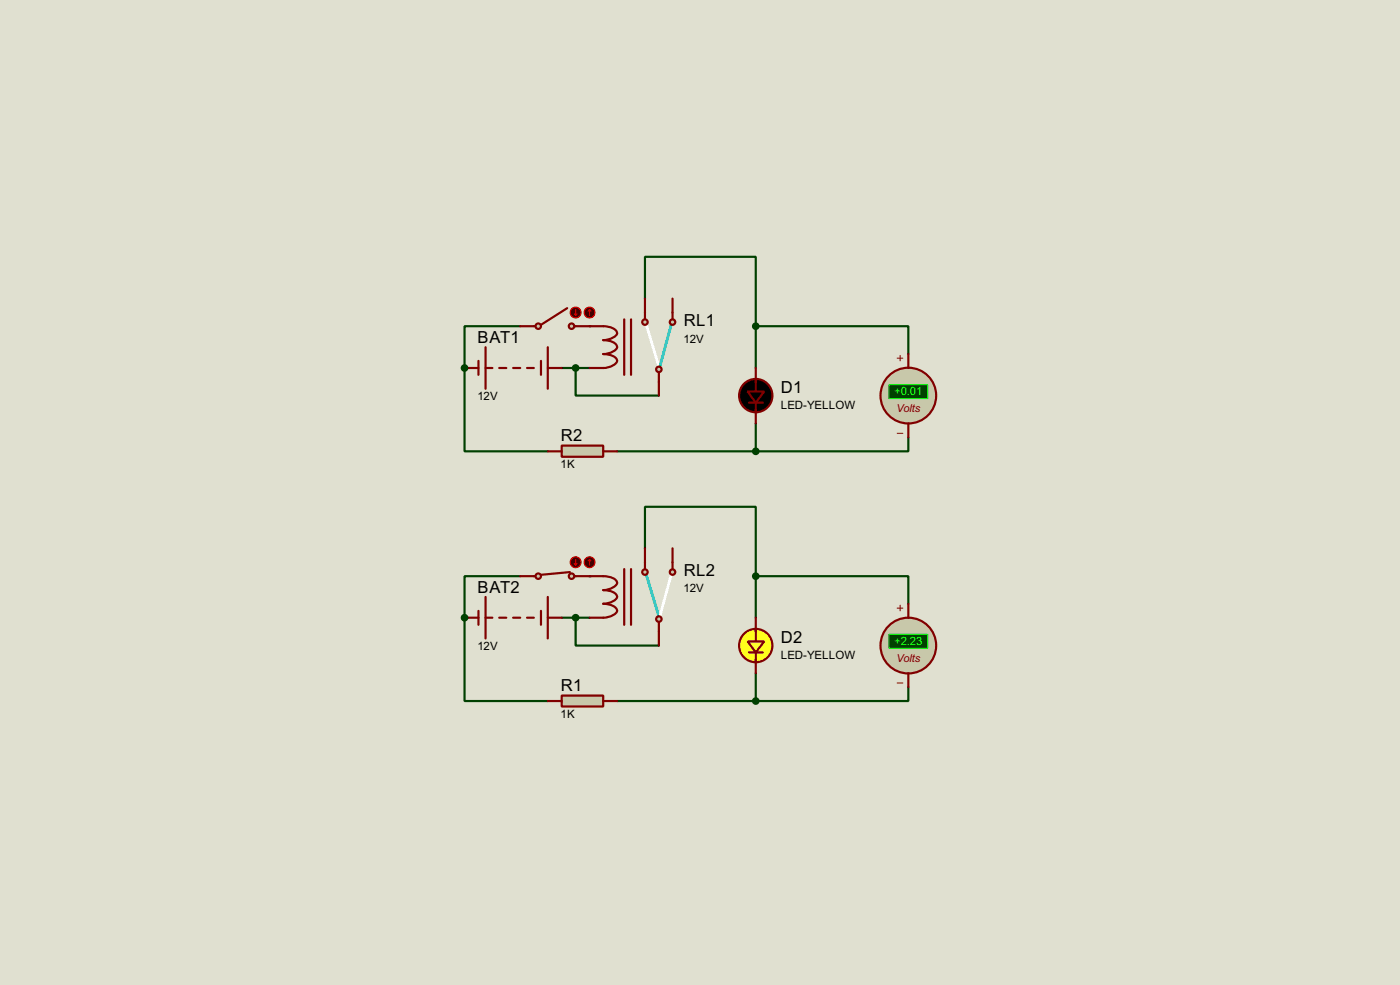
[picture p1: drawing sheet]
<svg xmlns="http://www.w3.org/2000/svg" width="256mm" height="180mm" viewBox="0 0 256 180" stroke-linecap="round" stroke-linejoin="round" font-family="sans-serif">
<path d="M0 0h256.5v180.3h-256.5z" fill="#e0e0d0"/>
<path d="M102.9 67.4h2.6v5h15.2" fill="none" stroke="#004000" stroke-width=".4"/>
<circle cx="108" cy="59.7" r=".2" fill="#004000"/>
<path d="M85.1 67.4v15.2h15.3M105.5 67.4h2.5" fill="none" stroke="#004000" stroke-width=".4"/>
<circle cx="85.1" cy="67.4" r=".2" fill="#004000"/>
<path d="M95.3 59.7h-10.2v7.7M118.2 54.7v-7.7h20.3v12.7M138.5 59.7h27.9v5.1M138.5 59.7v7.7M138.5 77.5v5.1M113.1 82.6h25.4M166.4 80.1v2.5h-27.9M102.9 113.1h2.6v5.1h15.2" fill="none" stroke="#004000" stroke-width=".4"/>
<circle cx="108" cy="105.5" r=".2" fill="#004000"/>
<path d="M85.1 113.1v15.2h15.3M105.5 113.1h2.5" fill="none" stroke="#004000" stroke-width=".4"/>
<circle cx="85.1" cy="113.1" r=".2" fill="#004000"/>
<path d="M95.3 105.5h-10.2v7.6M118.2 100.4v-7.6h20.3v12.7M138.5 105.5h27.9v5M138.5 105.5v7.6M113.1 128.3h25.4M138.5 123.2v5.1M166.4 125.8v2.5h-27.9" fill="none" stroke="#004000" stroke-width=".4"/>
<circle cx="166.4" cy="72.4" r="5.1" fill="#c8c8aa" stroke="#800000" stroke-width=".4"/>
<path d="M164.4 65.6h1M164.4 79.3h1M164.9 65.1v1" fill="none" stroke="#800000" stroke-width=".18"/>
<path d="M162.9 70.4h7.1v2.6h-7.1z" fill="#004000" stroke="#0f0" stroke-width=".2"/>
<path d="M137.2 73.7h2.6M138.5 67.4v4.3M138.5 73.7v3.8M166.4 64.8v2.6M166.4 77.5v2.6" fill="none" stroke="#800000" stroke-width=".4"/>
<g fill="#000" stroke="#800000" stroke-width=".4">
<path d="M137 71.7h3l-1.5 2z"/>
<circle cx="138.4" cy="72.4" r="3.1"/>
</g>
<path d="M137.5 72.4h2M138 71.9h1v1.1h-1zM138.5 71.4v2.1" fill="none" stroke="#000040" stroke-width=".2"/>
<path d="M102.9 81.6h7.6v2h-7.6z" fill="#c8c8aa" stroke="#800000" stroke-width=".4"/>
<path d="M85.1 67.4h2.6M87.7 66.1v2.5M89 63.6v7.6M89 67.4h1.2M91.5 67.4h1.3M94 67.4h1.3M96.6 67.4h1.2M99.1 66.1v2.5M100.4 63.6v7.6M100.4 67.4h2.5M100.4 82.6h2.5M110.5 82.6h2.6" fill="none" stroke="#800000" stroke-width=".4"/>
<circle cx="105.4" cy="67.4" r=".5" fill="#004000" stroke="#004000" stroke-width=".4"/>
<g fill="#c8c8aa" stroke="#800000" stroke-width=".4">
<circle cx="104.7" cy="59.7" r=".5"/>
<circle cx="98.6" cy="59.7" r=".5"/>
</g>
<path d="M95.3 59.7h2.8M103.9 56.4l-4.8 3.1M105.2 59.7h2.8" fill="none" stroke="#800000" stroke-width=".4"/>
<circle cx="105.4" cy="57.2" r="1" fill="#400000" stroke="#f00" stroke-width=".2"/>
<path d="M105.2 57.5l.3 .2M105.5 56.7v1M105.7 57.5l-.2 .2" fill="none" stroke="#f00" stroke-width=".2"/>
<circle cx="108" cy="57.2" r="1" fill="#400000" stroke="#f00" stroke-width=".2"/>
<path d="M108 56.7l-.2 .3M108 56.7l.3 .3M108 56.7v1" fill="none" stroke="#f00" stroke-width=".2"/>
<path d="M110.5 59.7a2.33 2.33 0 0 1 2.6 1.3 2.68 2.68 0 0 1-2.6 1.3 3.1 3.1 0 0 1 2.5 .9 .88 .88 0 0 1-.7 1.2l-1.2 .3-.6 .1a3.2 3.2 0 0 1 2.5 .9 .9 .9 0 0 1-.7 1.2l-1.2 .4-.6 .1M114.4 58.5v10.1M115.6 58.5v10.1M118.2 57.2v1.3M123.2 57.2v1.3M120.7 68.1v1.8" fill="none" stroke="#800000" stroke-width=".4"/>
<path d="M118.4 59.5l2.3 7.6" fill="none" stroke="#feffff" stroke-width=".5"/>
<path d="M123 59.5l-2 7.4" fill="none" stroke="#00c0c0" stroke-width=".5"/>
<g fill="#c8c8aa" stroke="#800000" stroke-width=".4">
<circle cx="120.7" cy="67.6" r=".5"/>
<circle cx="123.2" cy="59" r=".5"/>
<circle cx="118.1" cy="59" r=".5"/>
</g>
<path d="M108 59.7h2.5M118.2 54.7v2.5M123.2 54.7v2.5M108 67.4h2.5M120.7 69.9v2.5" fill="none" stroke="#800000" stroke-width=".4"/>
<g fill="#004000" stroke="#004000" stroke-width=".4">
<circle cx="85.1" cy="67.4" r=".5"/>
<circle cx="138.4" cy="82.6" r=".5"/>
<circle cx="138.4" cy="59.7" r=".5"/>
</g>
<circle cx="166.4" cy="118.2" r="5.1" fill="#c8c8aa" stroke="#800000" stroke-width=".4"/>
<path d="M164.4 111.3h1M164.9 110.8v1M164.4 125h1" fill="none" stroke="#800000" stroke-width=".18"/>
<path d="M162.9 116.1h7.1v2.6h-7.1z" fill="#004000" stroke="#0f0" stroke-width=".2"/>
<path d="M166.4 110.5v2.6M166.4 123.2v2.6" fill="none" stroke="#800000" stroke-width=".4"/>
<circle cx="138.4" cy="118.2" r="3.1" fill="#ffff1c" stroke="#800000" stroke-width=".4"/>
<path d="M137.2 119.4h2.6M138.5 115.1v2.3M138.5 119.4v1.8" fill="none" stroke="#800000" stroke-width=".4"/>
<path d="M137 117.4h3l-1.5 2z" fill="#ffff2f" stroke="#800000" stroke-width=".4"/>
<path d="M138.5 113.1v2.5M138.5 120.7v2.5" fill="none" stroke="#800000" stroke-width=".4"/>
<path d="M102.9 127.3h7.6v2h-7.6z" fill="#c8c8aa" stroke="#800000" stroke-width=".4"/>
<path d="M85.1 113.1h2.6M87.7 111.8v2.6M89 109.3v7.6M89 113.1h1.2M91.5 113.1h1.3M94 113.1h1.3M96.6 113.1h1.2M99.1 111.8v2.6M100.4 109.3v7.6M100.4 113.1h2.5M100.4 128.3h2.5M110.5 128.3h2.6" fill="none" stroke="#800000" stroke-width=".4"/>
<circle cx="105.4" cy="113.1" r=".5" fill="#004000" stroke="#004000" stroke-width=".4"/>
<g fill="#c8c8aa" stroke="#800000" stroke-width=".4">
<circle cx="104.7" cy="105.5" r=".5"/>
<circle cx="98.6" cy="105.5" r=".5"/>
</g>
<path d="M95.3 105.5h2.8M104.4 104.7l-5.3 .5M105.2 105.5h2.8" fill="none" stroke="#800000" stroke-width=".4"/>
<circle cx="105.4" cy="102.9" r="1" fill="#400000" stroke="#f00" stroke-width=".2"/>
<path d="M105.2 103.2l.3 .2M105.5 102.4v1M105.7 103.2l-.2 .2" fill="none" stroke="#f00" stroke-width=".2"/>
<circle cx="108" cy="102.9" r="1" fill="#400000" stroke="#f00" stroke-width=".2"/>
<path d="M108 102.4l-.2 .3M108 102.4l.3 .3M108 102.4v1" fill="none" stroke="#f00" stroke-width=".2"/>
<path d="M110.5 105.5a3.2 3.2 0 0 1 2.5 .8 .89 .89 0 0 1-.7 1.2l-1.2 .4-.6 .1a3.2 3.2 0 0 1 2.5 .9 .86 .86 0 0 1-.7 1.2l-1.2 .3-.6 .1a2.33 2.33 0 0 1 2.6 1.3 2.68 2.68 0 0 1-2.6 1.3M114.4 104.2v10.2M115.6 104.2v10.2M118.2 102.9v1.3M120.7 113.8v1.8M123.2 102.9v1.3" fill="none" stroke="#800000" stroke-width=".4"/>
<path d="M118.4 105.2l2.3 7.6" fill="none" stroke="#00c0c0" stroke-width=".5"/>
<path d="M123 105.2l-2 7.4" fill="none" stroke="#feffff" stroke-width=".5"/>
<g fill="#c8c8aa" stroke="#800000" stroke-width=".4">
<circle cx="120.7" cy="113.3" r=".5"/>
<circle cx="123.2" cy="104.7" r=".5"/>
<circle cx="118.1" cy="104.7" r=".5"/>
</g>
<path d="M108 105.5h2.5M108 113.1h2.5M118.2 100.4v2.5M120.7 115.6v2.6M123.2 100.4v2.5" fill="none" stroke="#800000" stroke-width=".4"/>
<g fill="#004000" stroke="#004000" stroke-width=".4">
<circle cx="85.1" cy="113.1" r=".5"/>
<circle cx="138.4" cy="128.3" r=".5"/>
<circle cx="138.4" cy="105.5" r=".5"/>
</g>
<g font-size="3.4">
<text x="125.3" y="59.8">RL1</text>
<text x="87.5" y="62.8">BAT1</text>
<text x="143.1" y="71.9">D1</text>
<text x="102.8" y="80.8">R2</text>
<text x="125.3" y="105.5">RL2</text>
<text x="87.5" y="108.5">BAT2</text>
<text x="143.1" y="117.7">D2</text>
<text x="102.8" y="126.5">R1</text>
</g>
<g font-size="2.4">
<text x="125.2" y="62.7">12V</text>
<text x="87.5" y="73.3">12V</text>
<text x="143" y="74.9">LED-YELLOW</text>
<text x="102.7" y="85.7">1K</text>
<text x="125.2" y="108.4">12V</text>
<text x="87.5" y="119">12V</text>
<text x="143" y="120.6">LED-YELLOW</text>
<text x="102.7" y="131.4">1K</text>
</g>
<g font-size="2.4" fill="#0f0">
<text x="163.8" y="72.3">+0.01</text>
<text x="163.8" y="118.1">+2.23</text>
</g>
<g font-size="2.3" fill="#800000">
<text x="164.2" y="75.4">Volts</text>
<text x="164.2" y="121.1">Volts</text>
</g>
</svg>
